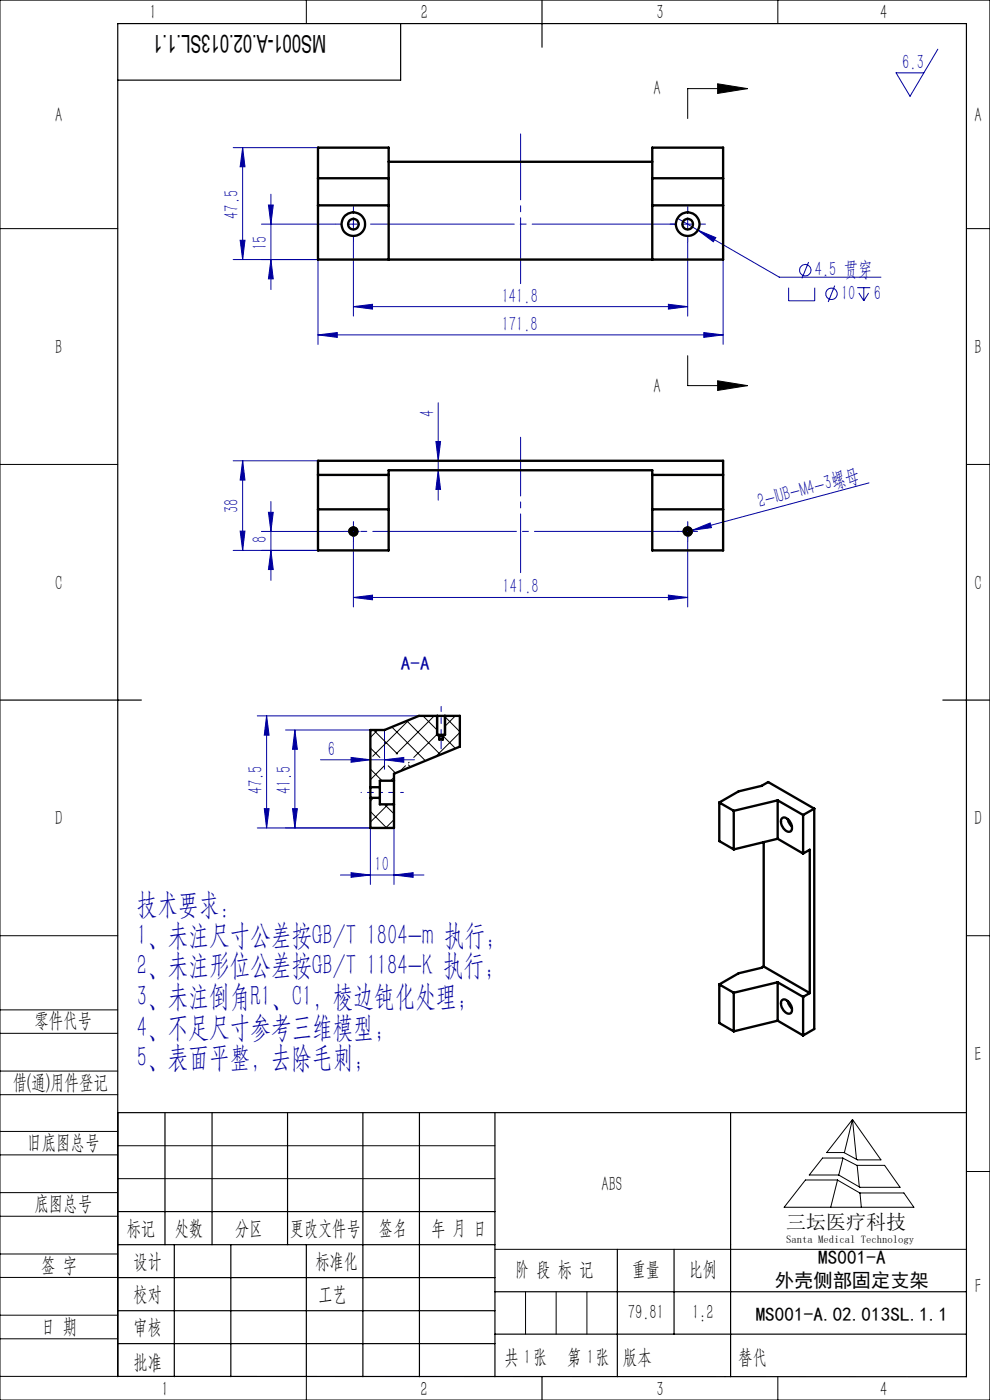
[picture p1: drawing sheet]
<svg xmlns="http://www.w3.org/2000/svg" width="210mm" height="297mm" viewBox="0 0 210 297" stroke-linecap="round" stroke-linejoin="round" font-family="sans-serif">
<g fill="none" stroke="#0000a0" stroke-width=".21">
<path d="M198.9 10.4l-5.9 10-2.9-5h5.9M49.5 31.3h18M51.5 31.3l.5 4.1h-1.1zM51.5 31.3v23.8M49.5 55.1h18v18M50.9 51h1.1l-.5 4.1zM55.5 47.6h15.7M56.9 43.5h1.1l-.5 4.1zM57.5 55.1l.5 4.1h-1.1zM57.5 41.2v20.2M73.7 47.6h2.5M75 46.3v2.5"/>
<path d="M75 51.3v15.8M143.7 46.3l4.3 2.5M144.6 47.6h2.5M145.9 46.3v2.5M145.9 51.3v15.8M148 48.8l3.8 1.6-.5 .9zM148 48.8l17.3 10h21.6M153.4 55.1v18M171.5 55.6l-1.4 3.5M67.5 71l4-.4v1zM67.5 71h85.9M75 65l4-.4v1z"/>
<path d="M75 65h70.9M141.8 64.6l4.1 .4-4.1 .6zM149.3 70.6l4.1 .4-4.1 .6zM167.3 61v2.8h5.5v-2.8M177.1 60.6l-1.4 3.5M181.8 61h2.8M182.2 62.2l1 1.6M183.2 61v2.8M184.3 62.2l-1.1 1.6M49.5 97.8h18M51.5 97.8l.5 4h-1.1zM51.5 97.8v19"/>
<path d="M92.5 93.7h1l-.5 4.1zM93 99.8l.5 4h-1zM93 85.4v20.7M49.5 116.8h18M50.9 112.7h1.1l-.5 4.1zM55.5 112.7h17.4M56.9 108.7h1.1l-.5 4zM57.5 116.8l.5 4h-1.1zM57.5 106.4v16.7M73.7 112.7h2.5M75 111.5v2.5M75 114.8v14"/>
<path d="M144.6 112.7h2.5M145.9 111.5v2.5M145.9 114.8v14M146.8 112.5l3.8-1.6 .3 1zM146.8 112.5l-1.9 .5M184.3 102.4l-37.5 10.1M75 126.7l4-.4v.9zM75 126.7h70.9M141.8 126.3l4.1 .4-4.1 .5zM54.6 151.9h34.3M56.6 151.9v23.7M56.6 151.9l.5 4.1h-1z"/>
<path d="M60.6 154.9h18M62.5 154.9l.6 4.1h-1zM62.5 154.9v20.7M81.6 154.9v8.3M54.6 175.6h24v12M56.1 171.6h1l-.5 4zM62.1 171.6h1l-.6 4zM68 161.2h19.9M74.5 160.7l4.1 .5-4.1 .5zM81.6 161.2l4.1-.5v1zM83.6 175.6v12M72.2 185.6h17.7"/>
<path d="M74.5 185.1l4.1 .5-4.1 .5zM83.6 185.6l4-.5v1z"/>
<circle cx="170.8" cy="57.3" r="1.22"/>
<circle cx="176.4" cy="62.3" r="1.22"/>
</g>
<g fill="none" stroke="#000" stroke-width=".21">
<path d="M0 0h210v297h-210zM65 0v5M152.2 17.8l6.4 1-6.4 1zM158.6 18.8h-12.7v6.3M165 0v5M0 48.5h25M205 48.5h5M145.9 75.5v6.3h12.7M0 98.5h25M152.2 80.8l6.4 1-6.4 1zM205 98.5h5M74 113a1.01 1.01 0 0 1 .9-1.3 1.01 1.01 0 0 1 1.1 1.1 1.01 1.01 0 0 1-1.3 .9"/>
<path d="M144.9 113a1 1 0 0 1 .9-1.2 1 1 0 0 1 1.1 1.1 1 1 0 0 1-1.3 .8M92.6 151.9v4M94.5 151.9v4M0 198.5h25M205 198.5h5M0 214.2h25M0 219.2h25M0 232.2h25M0 227.2h25M25 236v56h-25M180.8 237.5l6.1 8.6h-5l-2.9-1.6h-3.6zM180.8 237.5l-1.7 7"/>
<path d="M180.8 237.5l.9 8.5M0 245h25M0 240h25M0 258h25M0 253h25M25 243.1h80M25 250h80M170.9 250.3h6.7l4.8 2.8h9.3l2.2 3h-27.6zM174.5 245.7h4.3l3 1.5h5.8l3.3 4.7h-8.5l-4.5-2.6h-6.2zM177.7 250.3l-1.5 5.8M178.8 245.7l-.9 3.6M181.8 247.2l.5 4.6"/>
<path d="M182.4 253.1l.3 3M205 248.5h5M0 271h25M0 266h25M0 279h25M105 265h100M111.5 274v9M118 274v9M124.5 274v9M0 284h25M65 292.1v4.9M153.7 292h.1"/>
<path d="M165 292v5"/>
</g>
<g fill="none" stroke="#0000a0" stroke-width=".21" stroke-dasharray="30.5 1.3 1.3 1.3">
<path d="M72.5 47.5h-1.3M75 50v1.3M75 45v-1.2M143.4 47.5h-1.3M145.9 50v1.3M145.9 45v-1.2M148.4 47.5h1.2M73.7 112.7h-.8M75 111.5v-.8M75 114v.8M144.6 112.7h-.8M145.9 111.5v-.8"/>
<path d="M145.9 114v.8M147.1 112.7h.9M93.6 155.9v.2M93.6 158.9v-2.8"/>
</g>
<path d="M77.5 47.5h67" fill="none" stroke="#0000a0" stroke-width=".21" stroke-dasharray="30.5 1.3 1.3 1.3" stroke-dashoffset="-1.1"/>
<path d="M110.4 28.4v31.8" fill="none" stroke="#0000a0" stroke-width=".21" stroke-dasharray="30.5 1.3 1.3 1.3" stroke-dashoffset="16.5"/>
<path d="M93.6 155.9v-6" fill="none" stroke="#0000a0" stroke-width=".21" stroke-dasharray="30.5 1.3 1.3 1.3" stroke-dashoffset="29.4"/>
<path d="M80.6 168.1h5" fill="none" stroke="#0000a0" stroke-width=".21" stroke-dasharray="30.5 1.3 1.3 1.3" stroke-dashoffset="29.9"/>
<path d="M76.6 168.1h4" fill="none" stroke="#0000a0" stroke-width=".21" stroke-dasharray="30.5 1.3 1.3 1.3" stroke-dashoffset="30.4"/>
<path d="M110.4 92.8v28.7" fill="none" stroke="#0000a0" stroke-width=".21" stroke-dasharray="30.5 1.3 1.3 1.3" stroke-dashoffset="18"/>
<g fill="none" stroke="#000" stroke-width=".25">
<path d="M85 5v12h-60M115 0v10M0 148.5h30M92.6 155.9h1.9M200 148.5h10M25 236h180M35 236v28.1M45 236v28.1M61 236v28.1M77 236v56.1M89 236v56.1M105 236v56.1"/>
<path d="M155 236v56.1M25 257h80M25 264.1h80M25 271h80M25 278.1h80M37 264.1v28M49 264.1v28M65 264.1v28M105 274h100M131 265v27.1M143 265v18M25 292l180 .1v-287.1h-180v287.1"/>
<path d="M25 285h80M105 283h100M115 292v5"/>
</g>
<path d="M76.2 112.7h70.5" fill="none" stroke="#0000a0" stroke-width=".21" stroke-dasharray="30.5 1.3 1.3 1.3" stroke-dashoffset="-2.9"/>
<path d="M152.2 17.8l6.4 1-6.4 1zM152.2 80.8l6.4 1-6.4 1z" fill="#000"/>
<g fill="#0000a0">
<path d="M148 48.8l3.8 1.6-.5 .9z"/>
<path d="M146.8 112.5l3.8-1.6 .3 1z"/>
<path d="M75 65l4-.4v1zM141.8 64.6l4.1 .4-4.1 .6z"/>
<path d="M74.5 160.7l4.1 .5-4.1 .5zM81.6 161.2l4.1-.5v1z"/>
<path d="M83.6 185.6l4-.5v1zM74.5 185.1l4.1 .5-4.1 .5z"/>
<path d="M67.5 71l4-.4v1zM149.3 70.6l4.1 .4-4.1 .6z"/>
<path d="M57.5 116.8l.5 4h-1.1zM56.9 108.7h1.1l-.5 4z"/>
<path d="M51.5 97.8l.5 4h-1.1zM50.9 112.7h1.1l-.5 4.1zM92.5 93.7h1l-.5 4.1zM93 99.8l.5 4h-1zM62.1 171.6h1l-.6 4zM62.5 154.9l.6 4.1h-1z"/>
<path d="M56.6 151.9l.5 4.1h-1zM56.1 171.6h1l-.5 4z"/>
<path d="M57.5 55.1l.5 4.1h-1.1zM56.9 43.5h1.1l-.5 4.1z"/>
<path d="M51.5 31.3l.5 4.1h-1.1zM50.9 51h1.1l-.5 4.1z"/>
<path d="M75 126.7l4-.4v.9zM141.8 126.3l4.1 .4-4.1 .5z"/>
</g>
<g fill="none" stroke="#000" stroke-width=".5">
<path d="M67.5 37.8h14.9M82.4 34.3h56M138.4 37.8h15M67.5 43.6h14.9M82.4 55.1v-23.8h-14.9v23.8h85.9v-23.8h-15v23.8M138.4 43.6h15M67.5 97.8h85.9v19h-15v-17h-56v17h-14.9zM67.5 108.1h14.9M67.5 100.7h14.9M138.4 108.1h15M138.4 100.7h15M92.7 155.9h1.7"/>
<path d="M92.7 151.9h1.7M92.7 151.9v4M92.7 155.9l.5 .2M92.7 151.9h-3.8l-7.3 3h-3v12.1M93.2 156.1h.7M93.2 156.1v.8h.7v-.8M94.4 151.9v4M94.4 155.9l-.5 .2M94.4 151.9h3.1v6.5l-13.9 5.7v1.5M78.6 167v2.3M78.6 167h2M78.6 169.3v6.3h5v-5"/>
<path d="M78.6 169.3h2M80.6 167v2.3M80.6 169.3v1.3h3M83.6 165.6v5M83.6 165.6h-3v1.4M152.6 170.2l4.1-2.3 4.8-1.2 1.4-.8 9.8 5.7M152.6 170.2l3 1.8M152.6 170.2v8.2l3 1.8M155.6 172v8.2M162 178.6v26.4M165 169.8l5.4 3.1M165 169.8l-9.4 2.2"/>
<path d="M165 169.8v8.1M165 177.9l-9.4 2.3M165 177.9l5.4 3.2M165.8 173.6a1.28 1.28 0 0 1 1.9 .9 1.19 1.19 0 0 1-.3 2 2.17 2.17 0 0 1-1.6-2.9zM167.1 173.8l.2 .5 .7 1M170.4 172.9v8.2M172.7 171.6l-2.3 1.3M172.7 171.6v46.7l-2.3 1.4M170.4 181.1l1.4-.8v30.4M152.6 208.8v8.2l3 1.8M152.6 208.8l3 1.8M155.6 210.6v8.2"/>
<path d="M162 205l9.8 5.7M162 205l-.5 .3-4.8 1.2-4.1 2.3M165 208.4v8.1M165 208.4l5.4 3.1M165 208.4l-9.4 2.2M165 216.5l-9.4 2.3M165 216.5l5.4 3.2M165.8 212.2a1.28 1.28 0 0 1 1.9 .9 1.19 1.19 0 0 1-.3 1.9 2.17 2.17 0 0 1-1.6-2.8zM167.1 212.4l.2 .5 .7 1M170.4 211.5v8.2M171.8 210.7l-1.4 .8"/>
<circle cx="74.9" cy="47.6" r="2.51"/>
<circle cx="74.9" cy="47.5" r="1.12"/>
<circle cx="145.9" cy="47.5" r="2.5"/>
<circle cx="145.9" cy="47.6" r="1.13"/>
<circle cx="74.9" cy="112.8" r=".83"/>
<circle cx="75" cy="112.8" r=".37"/>
<circle cx="145.9" cy="112.8" r=".37"/>
<circle cx="145.9" cy="112.8" r=".82"/>
</g>
<g fill="none" stroke="#000" stroke-width=".21">
<path d="M78.6 158.7l2 2M79.2 154.9l5.1 5M80.1 154.9l-1.5 1.6M83.1 154.2l7.1 7.2M86.3 152.9l7.1 7.2M86.7 152.7l-7.6 7.7M89.7 151.9l3 3M92.1 151.9l-8.1 8M92.7 155.7l-4.9 5M94 156.1l2.6 2.7M94.4 152l3.1 3.2M96.6 151.9l-2.2 2.2"/>
<path d="M97.5 155.4l-5 5M78.6 163.2l2.4 2.4M78.6 172.2l3.4 3.4M79.2 169.3l-.6 .6M80.2 169.3l.4 .3M81.5 162.5l-2.9 2.9M81.5 170.6l2.1 2M82.3 170.6l-3.7 3.8M82.3 162.5l1.6 1.5M83.6 164.9l-.8 .7M83.6 173.9l-1.8 1.7M86 162.5l-1.1 1.1"/>
<path d="M86.6 162.3l.5 .4M86.8 161.7l-.2 .2"/>
</g>
<g font-size="6.3" fill="#0000a0">
<text x="29.1" y="193.9">技术要求：</text>
<text x="29.1" y="200.4">1、未注尺寸公差按GB/T 1804-m 执行；</text>
<text x="29.1" y="206.9">2、未注形位公差按GB/T 1184-K 执行；</text>
<text x="29.1" y="213.4">3、未注倒角R1、C1，棱边钝化处理；</text>
<text x="29.1" y="219.9">4、不足尺寸参考三维模型；</text>
<text x="29.1" y="226.4">5、表面平整，去除毛刺;</text>
</g>
<text font-size="5.2" x="69.2" y="7.3" transform="rotate(-180 69.2 7.3)">MS001-A.02.013SL.1.1</text>
<g font-size="4.4" fill="#010000">
<text x="31.7" y="4.1">1</text>
<text x="89.2" y="4.1">2</text>
<text x="139.2" y="4.1">3</text>
<text x="186.7" y="4.1">4</text>
<text x="156.6" y="289.5">替代</text>
</g>
<g font-size="4.4" fill="#0000a0">
<text x="191.4" y="14.5">6.3</text>
<text x="50.6" y="46.4" transform="rotate(-90 50.6 46.4)">47.5</text>
<text x="56.6" y="53.1" transform="rotate(-90 56.6 53.1)">15</text>
<text x="172.8" y="58.6">4.5 贯穿</text>
<text x="106.4" y="64.2">141.8</text>
<text x="178.4" y="63.6">10</text>
<text x="185.4" y="63.6">6</text>
<text x="106.4" y="70.2">171.8</text>
<text x="92.1" y="88.5" transform="rotate(-90 92.1 88.5)">4</text>
<text x="161.2" y="107.7" transform="rotate(-15 161.2 107.7)">2-I</text>
<text x="165.2" y="106.7" transform="rotate(-15 165.2 106.7)">UB-M4-3螺母</text>
<text x="50.6" y="108.8" transform="rotate(-90 50.6 108.8)">38</text>
<text x="56.6" y="115.3" transform="rotate(-90 56.6 115.3)">8</text>
<text x="106.6" y="125.9">141.8</text>
<text x="69.5" y="160.3">6</text>
<text x="55.7" y="168.5" transform="rotate(-90 55.7 168.5)">47.5</text>
<text x="61.7" y="168.5" transform="rotate(-90 61.7 168.5)">41.5</text>
<text x="79.4" y="184.7">10</text>
</g>
<g font-size="4.4">
<text x="138.6" y="20.2">A</text>
<text x="11.7" y="25.9">A</text>
<text x="206.7" y="25.9">A</text>
<text x="11.7" y="75.1">B</text>
<text x="206.7" y="75.1">B</text>
<text x="138.6" y="83.3">A</text>
<text x="11.7" y="125.1">C</text>
<text x="206.7" y="125.1">C</text>
<text x="11.7" y="175.1">D</text>
<text x="206.7" y="175.1">D</text>
<text x="7.3" y="217.9">零件代号</text>
<text x="206.7" y="225.1">E</text>
<text x="2.7" y="231">借(通)用件登记</text>
<text x="5.8" y="243.7">旧底图总号</text>
<text x="7.3" y="256.8">底图总号</text>
<text x="127.6" y="252.6">ABS</text>
<text x="26.9" y="261.9">标记</text>
<text x="37.1" y="261.9">处数</text>
<text x="49.9" y="261.9">分区</text>
<text x="61.5" y="261.9">更改文件号</text>
<text x="80.4" y="261.9">签名</text>
<text x="91.5" y="261.9">年 月 日</text>
<text x="8.7" y="269.8">签 字</text>
<text x="28.3" y="268.9">设计</text>
<text x="66.9" y="268.9">标准化</text>
<text x="109.3" y="270.8">阶 段 标 记</text>
<text x="134" y="270.8">重量</text>
<text x="146.1" y="270.8">比例</text>
<text x="206.8" y="274.4">F</text>
<text x="28.3" y="276">校对</text>
<text x="67.6" y="276">工艺</text>
<text x="133.2" y="279.8">79.81</text>
<text x="146.8" y="279.8">1:2</text>
<text x="8.7" y="282.9">日 期</text>
<text x="28.4" y="283">审核</text>
<text x="28.3" y="290.4">批准</text>
<text x="107" y="289.5">共 张</text>
<text x="111.1" y="289.5">1</text>
<text x="120.3" y="289.5">第 张</text>
<text x="124.5" y="289.5">1</text>
<text x="132.1" y="289.5">版本</text>
<text x="34.2" y="296.1">1</text>
<text x="89.2" y="296.2">2</text>
<text x="139.2" y="296.2">3</text>
<text x="186.7" y="296.2">4</text>
</g>
<text font-size="4.2" x="166.8" y="260.7">三坛医疗科技</text>
<text font-size="4.1" fill="#0000a0" x="85" y="142">A-A</text>
<g font-size="4.1">
<text x="173.6" y="268.1">MS001-A</text>
<text x="164.4" y="273.1">外壳侧部固定支架</text>
<text x="160.3" y="280.2">MS001-A.02.013SL.1.1</text>
</g>
<text font-size="2.3" x="166.8" y="263.6">Santa Medical Technology</text>
</svg>
